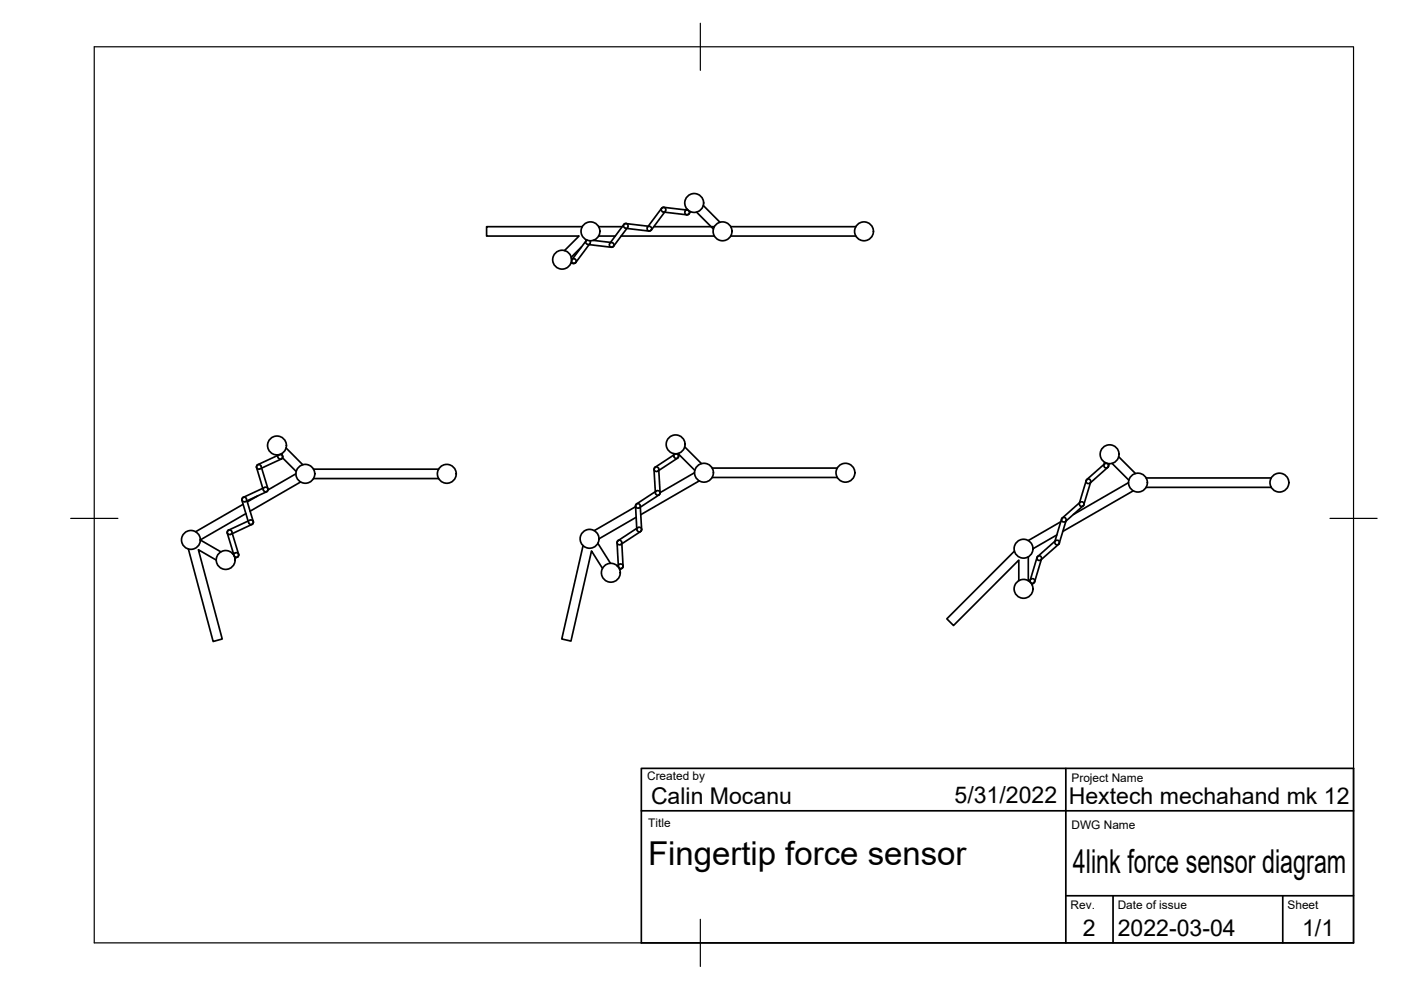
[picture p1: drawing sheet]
<svg xmlns="http://www.w3.org/2000/svg" width="297mm" height="210mm" viewBox="0 0 297 210" stroke-linecap="round" stroke-linejoin="round" font-family="sans-serif">
<!-- layer: Visible -->
<g fill="none" stroke="#000" stroke-width=".36">
<path d="M121.1 54.8l.6 .1M121.7 54.9a.5 .5 0 0 1 .5 .5 .5 .5 0 0 1-.6 .4h-.6M123.3 52.4l-2.2 2.2M123.4 48.1h-20.2v2h19.6l-3.1 3M124.3 51l-3 4.1a.5 .5 0 0 0 .1 .6 .5 .5 0 0 0 .7 0l3-4.1v-.5M124.3 51l.1-.1a.5 .5 0 0 0-.2 .5 .5 .5 0 0 0 .4 .4l5 .6a.5 .5 0 0 0 .6-.4 .5 .5 0 0 0-.5-.6M125.8 51l3.9 .4M126.9 48.1h5M126.9 50.1h3.5M131.7 50.1h19.7M132.3 47.6l-3 4a.5 .5 0 0 0 .1 .7 .5 .5 0 0 0 .7-.1l3-4M132.3 47.6a.5 .5 0 0 1 .7-.1 .5 .5 0 0 1 .1 .7"/>
<path d="M137.7 48a.51 .51 0 0 1 .5 .6 .51 .51 0 0 1-.6 .4l-5-.6a.5 .5 0 0 1-.4-.6 .5 .5 0 0 1 .5-.4l5 .6M138.6 48.1h12.8M140.3 44.2l-3 4a.5 .5 0 0 0 .1 .7 .5 .5 0 0 0 .7-.1M140.3 44.2a.5 .5 0 0 1 .7-.1 .5 .5 0 0 1 .1 .7l-3 4M145.6 44.3l-.3 .4a.5 .5 0 0 0 .1 .7 .5 .5 0 0 0 .7-.1M145.7 44.5l-5-.5a.5 .5 0 0 0-.5 .4 .5 .5 0 0 0 .4 .5l5 .6a.5 .5 0 0 0 .6-.4 .5 .5 0 0 0-.5-.5M146.4 44.9l-.3 .5M147.7 45l3.6 3.5M149.1 43.6l3.6 3.5M154.9 48.1h26.6M154.9 50.1h26.6M58.8 96.4l.1 .6"/>
<path d="M59.2 96.4l-4.5 2.1a.5 .5 0 0 0-.3 .7 .5 .5 0 0 0 .7 .2l4.5-2.1a.5 .5 0 0 0 .3-.6 .5 .5 0 0 0-.7-.3M59.8 96.2l.1 .5M59.9 97.1l2.9 2.8M59.9 96.7a.5 .5 0 0 1-.3 .6 .5 .5 0 0 1-.6-.3M60.6 95l3.6 3.5M66.4 99.5h26.6M138.7 99.5l.3 5a.5 .5 0 0 0 .5 .5 .5 .5 0 0 0 .5-.5M138.7 99.5a.5 .5 0 0 1 .5-.5 .5 .5 0 0 1 .5 .5l.3 5M142.8 96.2l.1 .6M143.6 97.1l-4.1 2.8a.5 .5 0 0 1-.7-.1 .5 .5 0 0 1 .1-.7M143.6 97.1a.5 .5 0 0 0 .2-.7 .5 .5 0 0 0-.7-.1l-4.2 2.8M143.8 96.1l.1 .6a.5 .5 0 0 1-.5 .5 .5 .5 0 0 1-.5-.5"/>
<path d="M143.8 96.3l3.5 3.4M145.2 94.7l3.5 3.6M151 99.2h26.5M234.2 98.4l-3.8 3.3M234.2 98.4a.5 .5 0 0 1 .7 0 .5 .5 0 0 1 0 .7l-3.8 3.3M234.2 98l-.2 .6M235.2 98.3l-.2 .6a.5 .5 0 0 1-.6 .3 .5 .5 0 0 1-.3-.6M235.8 98.2l3.5 3.6M237.2 96.8l3.5 3.6M39.9 116.4l5.3 19.6 1.9-.5-5-18.9 3.7 2.1M42.5 114.5l4.3 2.5M48.3 112.5a.5 .5 0 0 1 .8 .2l1.5 4.8a.5 .5 0 0 1-.3 .6 .5 .5 0 0 1-.7-.3l-1.4-4.8z"/>
<path d="M48.5 112.4a.5 .5 0 0 0-.3 .7 .5 .5 0 0 0 .7 .2M49.4 117.5l.5-.3a.5 .5 0 0 1 .7 .3 .5 .5 0 0 1-.3 .6M50.3 118.1l-.5 .3M51.5 106.9l-10 5.8M51.6 105.4a.5 .5 0 0 0-.3 .7 .5 .5 0 0 0 .7 .3M52.1 108.9l-9.6 5.6M52.3 105.8a.51 .51 0 0 0-.7-.4 .51 .51 0 0 0-.3 .7l1.4 4.8a.5 .5 0 0 0 .7 .3 .5 .5 0 0 0 .3-.6l-1.5-4.8M53 110.3l-4.5 2.1M53 110.3a.5 .5 0 0 1 .7 .2 .5 .5 0 0 1-.3 .7M53.4 111.2l-4.5 2.1M54.7 105.1l-2.3 1.3M55.9 103.9a.5 .5 0 0 0 .6 .4 .5 .5 0 0 0 .3-.7l-1.4-4.8a.5 .5 0 0 0-.7-.3 .5 .5 0 0 0-.3 .6l1.4 4.8"/>
<path d="M56.1 103.3l-4.5 2.2M56.1 103.3a.5 .5 0 0 1 .7 .3 .5 .5 0 0 1-.3 .6l-4.5 2.2M62.7 100.5l-5.9 3.4M63.7 102.2l-10.7 6.2M66.4 101.5h26.6M123.6 115.7l-4.5 19.8 2 .4 4.3-19.1 2.3 3.7M126.7 115.2l2.7 4.2M130.9 120l.5-.4a.5 .5 0 0 1 .6 .2 .5 .5 0 0 1-.1 .7l-.5 .3M131.1 114.6a.5 .5 0 0 0-.2 .7 .5 .5 0 0 0 .7 .1l4.2-2.7a.5 .5 0 0 0 .2-.7 .5 .5 0 0 0-.7-.1l-4.3 2.7M134.7 107.4l-8.7 5.1M134.9 109.7l-7.9 4.6M135 106.8a.5 .5 0 0 0-.2 .7 .5 .5 0 0 0 .7 .2"/>
<path d="M135 112.3a.5 .5 0 0 0 .6 .5 .5 .5 0 0 0 .4-.6l-.3-5a.5 .5 0 0 0-.5-.4 .5 .5 0 0 0-.5 .5l.3 5M139.7 104.9l-4.2 2.8M139.7 104.9a.5 .5 0 0 0 .2-.7 .5 .5 0 0 0-.7-.1l-4.2 2.7M147.2 100.2l-7.2 4.3M148.2 102l-12.4 7.1M151 101.2h26.5M215.1 116.9l-14.4 14.3 1.5 1.4 13.8-13.8v4.3M218 118.1v5M219.9 118.2l-1.5 4.8a.5 .5 0 0 0 .4 .6 .5 .5 0 0 0 .6-.3M219.9 118.2a.5 .5 0 0 1 .6-.3 .5 .5 0 0 1 .3 .6M220.8 118.5l-1.4 4.8M224.1 113.4l-5.1 2.9"/>
<path d="M224.5 115.4a.5 .5 0 0 0 0-.7 .5 .5 0 0 0-.7 0l-3.8 3.3a.5 .5 0 0 0 0 .7 .5 .5 0 0 0 .7 0l3.7-3.3M224.9 110.6l-6.9 4M225.1 110.1a.5 .5 0 0 1 .6-.4 .5 .5 0 0 1 .3 .7l-1.4 4.8a.5 .5 0 0 1-.6 .3 .5 .5 0 0 1-.4-.6l1.5-4.8M228.8 106.7l1.5-4.8a.5 .5 0 0 1 .6-.3 .5 .5 0 0 1 .3 .6l-1.4 4.8M228.9 106.7a.5 .5 0 0 0 .3 .7 .5 .5 0 0 0 .6-.4M229.6 107.2l-3.7 3.4a.5 .5 0 0 1-.7-.1 .5 .5 0 0 1 0-.7l3.8-3.3a.5 .5 0 0 1 .7 0 .5 .5 0 0 1 0 .7M230.4 101.7a.5 .5 0 0 0 0 .7 .5 .5 0 0 0 .7 0M239.3 102.3l-11.7 6.8M240.3 104.1l-15 8.6M243 101.3h26.5M243 103.3h26.5M132.1 120l-.3-5a.5 .5 0 0 0-.5-.5 .5 .5 0 0 0-.5 .6l.3 5"/>
<path d="M132.1 120a.5 .5 0 0 1-.4 .6 .5 .5 0 0 1-.6-.5M218.1 123.2l.5-.4a.5 .5 0 0 1 .7 0 .5 .5 0 0 1-.1 .7l-.4 .4"/>
<circle cx="119.2" cy="55.1" r="2"/>
<circle cx="125.2" cy="49" r="2"/>
<circle cx="147.2" cy="43" r="2"/>
<circle cx="153.2" cy="49" r="2"/>
<circle cx="183.2" cy="49" r="2"/>
<circle cx="58.7" cy="94.4" r="2"/>
<circle cx="143.2" cy="94.2" r="2"/>
<circle cx="235.3" cy="96.3" r="2"/>
<circle cx="40.5" cy="114.5" r="2"/>
<circle cx="47.8" cy="118.7" r="2"/>
<circle cx="64.7" cy="100.5" r="2"/>
<circle cx="94.7" cy="100.5" r="2"/>
<circle cx="125" cy="114.2" r="2"/>
<circle cx="149.3" cy="100.2" r="2"/>
<circle cx="179.2" cy="100.2" r="2"/>
<circle cx="217" cy="116.3" r="2"/>
<circle cx="241.3" cy="102.3" r="2"/>
<circle cx="271.3" cy="102.3" r="2"/>
<circle cx="129.5" cy="121.4" r="2"/>
<circle cx="217" cy="124.8" r="2"/>
</g>
<!-- layer: Border -->
<path d="M20 9.9h267v190h-267zM148.5 4.9v10M15 109.9h10M282 109.9h10M148.5 194.9v10" fill="none" stroke="#000" stroke-width=".25"/>
<!-- layer: TitleBlock -->
<path d="M136 162.9h151v37h-151zM136 171.9h151M226 162.9v37M226 189.9h61M236 189.9v10M272 189.9v10" fill="none" stroke="#000" stroke-width=".36"/>
<g font-size="7">
<text x="137.4" y="183.5">Fingertip force sensor</text>
<text x="227.5" y="185.2">4link force sensor diagram</text>
</g>
<g font-size="4.9">
<text x="138" y="170.6">Calin Mocanu</text>
<text x="202.4" y="170.3">5/31/2022</text>
<text x="226.6" y="170.4">Hextech mechahand mk 12</text>
<text x="229.6" y="198.6">2</text>
<text x="237" y="198.4">2022-03-04</text>
<text x="276.1" y="198.6">1/1</text>
</g>
<g font-size="2.5">
<text x="137.2" y="165.4">Created by</text>
<text x="227.2" y="165.8">Project Name</text>
<text x="137.4" y="175.4">Title</text>
<text x="227.2" y="175.8">DWG Name</text>
<text x="227" y="192.7">Rev.</text>
<text x="237" y="192.7">Date of issue</text>
<text x="273" y="192.7">Sheet</text>
</g>
</svg>
